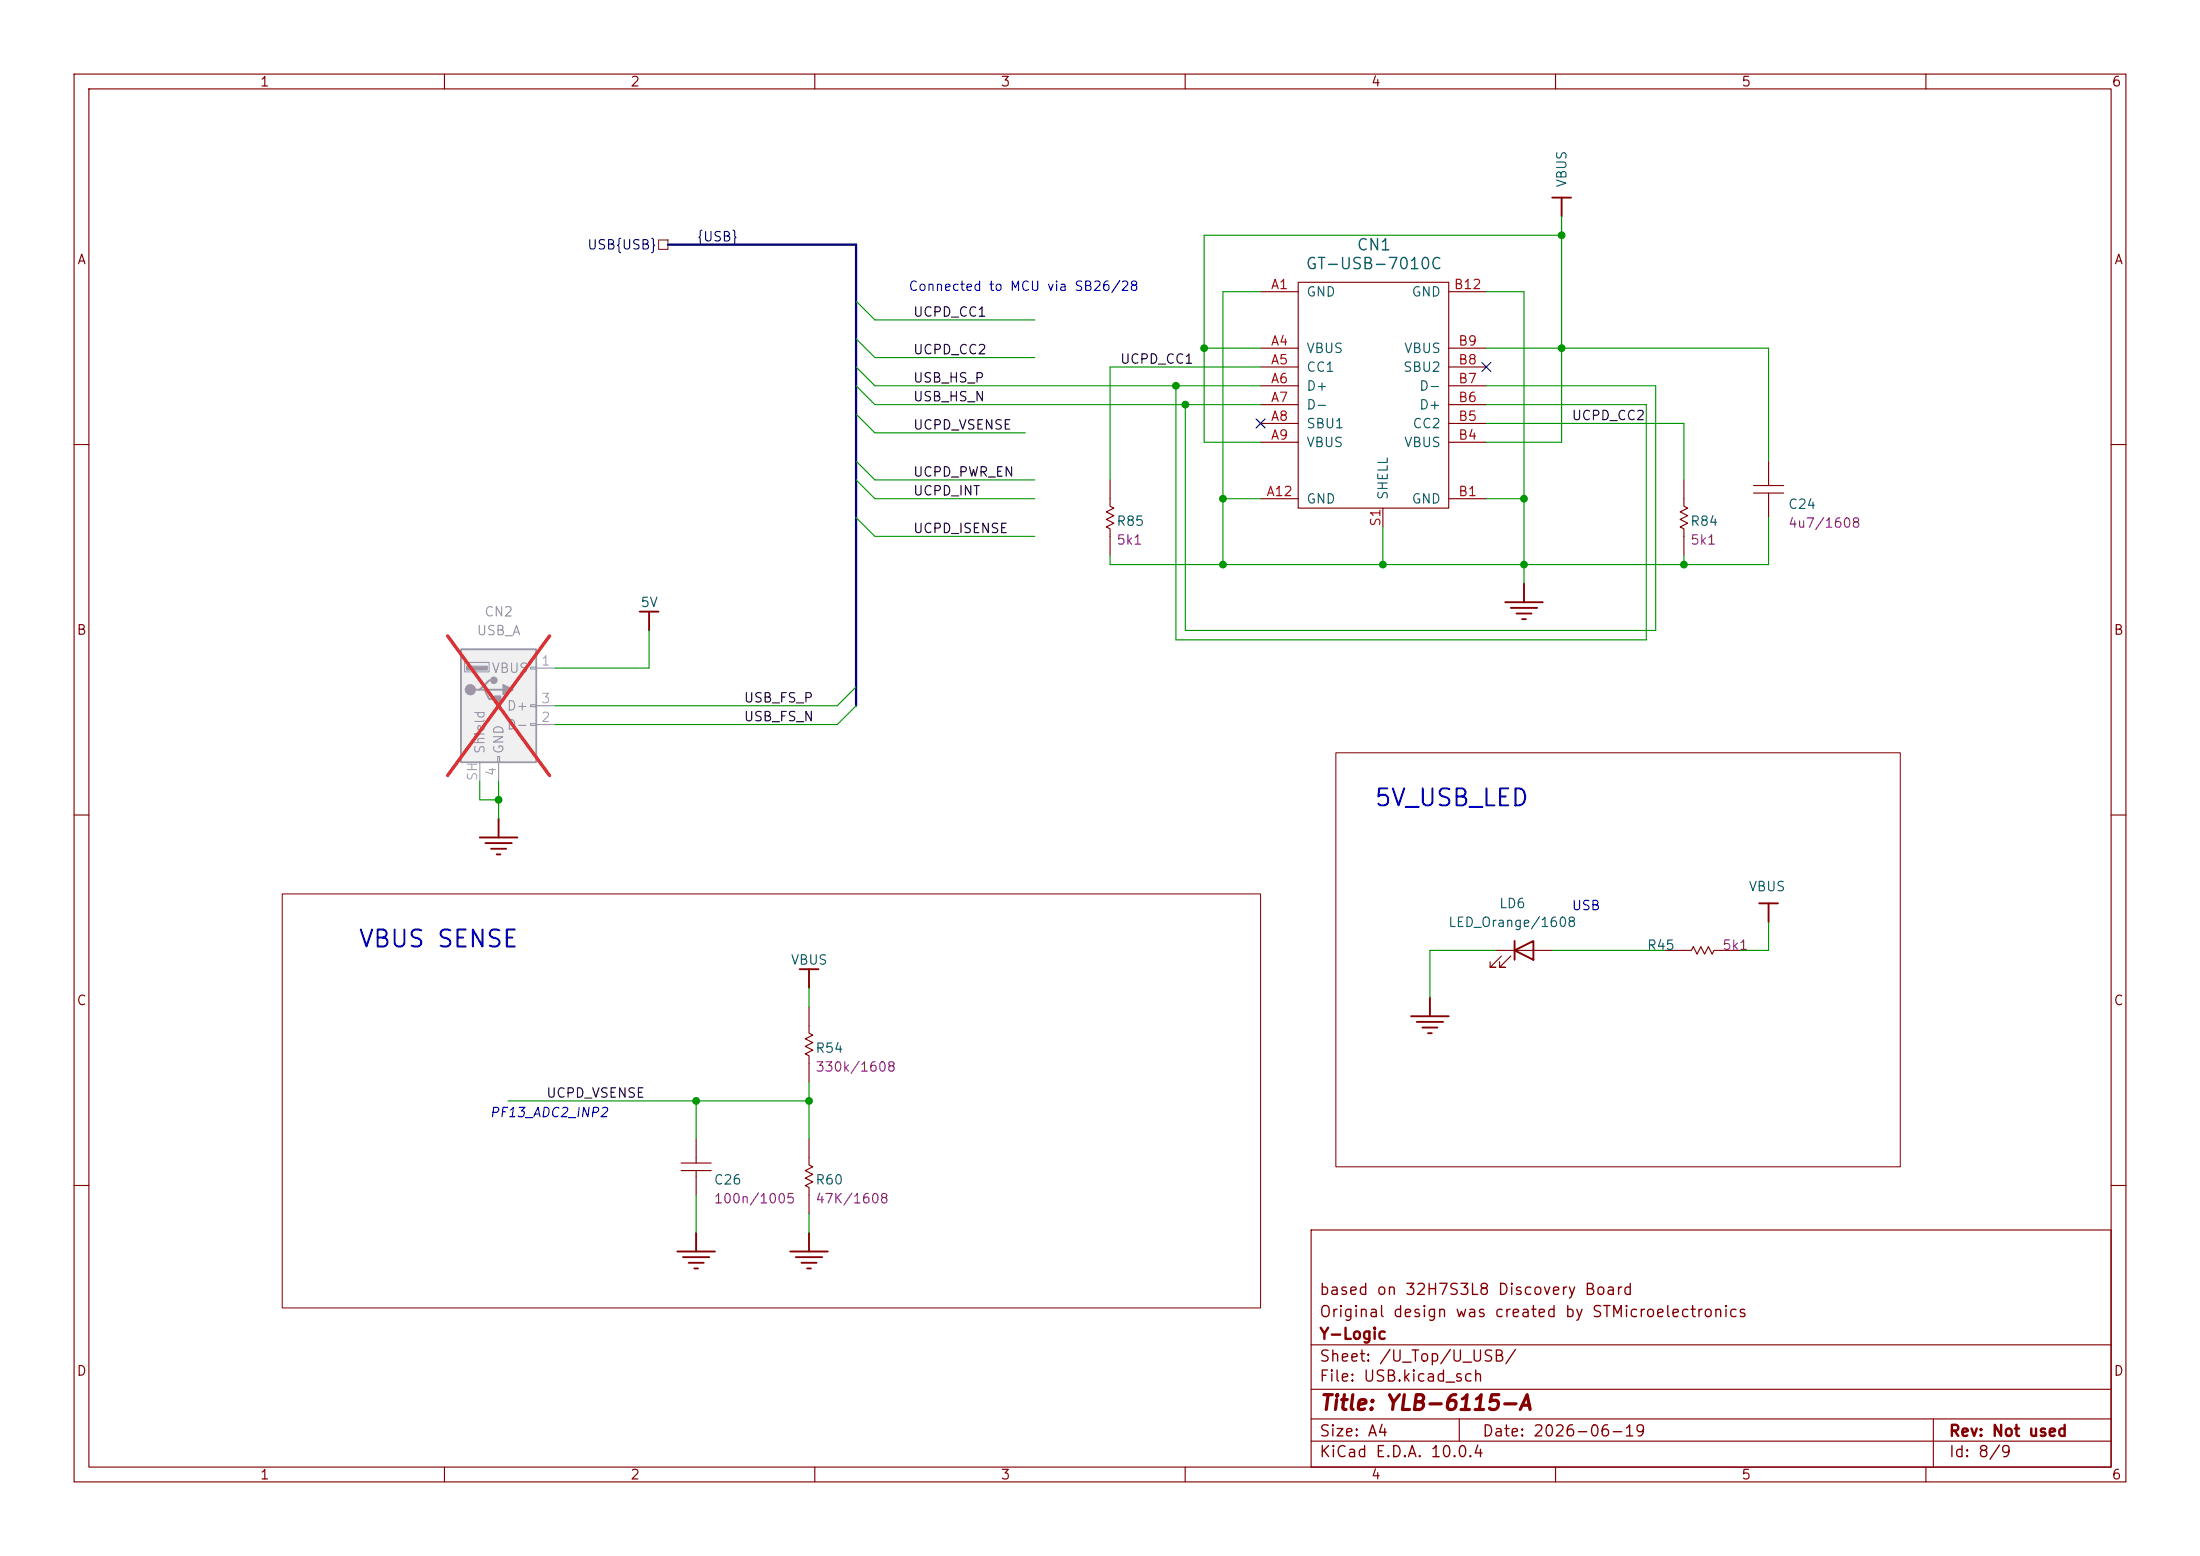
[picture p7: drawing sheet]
<svg xmlns="http://www.w3.org/2000/svg" width="297mm" height="210mm" viewBox="0 0 297 210" stroke-linecap="round" stroke-linejoin="round" font-family="sans-serif">
<g fill="none" stroke="#840000" stroke-width=".15">
<path d="M10 10h277v190h-277zM12 12h273v186h-273zM60 10v2M110 10v2M160 10v2M210 10v2M260 10v2M170.2 39.4h5.1M175.3 38.1h20.3v30.5h-20.3zM195.6 39.4h5.1M170.2 47h5.1M170.2 49.5h5.1"/>
<path d="M170.2 52.1h5.1M170.2 54.6h5.1M170.2 57.2h5.1M170.2 59.7h5.1M195.6 47h5.1M195.6 49.5h5.1M195.6 52.1h5.1M195.6 54.6h5.1M195.6 57.2h5.1M195.6 59.7h5.1M10 60h2M149.9 64.8v3.5l.5 .3-1 .5 1 .5-1 .5 1 .5-1 .5 .5 .3v3.5"/>
<path d="M170.2 67.3h5.1M186.7 68.6v2.5M195.6 67.3h5.1M285 60h2M10 110h2M285 110h2M109.2 135.9v3.5l.5 .3-1 .5 1 .5-1 .5 1 .5-1 .5 .5 .3v3.6M224.8 128.3h3.5l.3-.5 .5 1 .5-1 .5 1 .5-1 .5 1 .3-.5h3.5M109.2 153.7v3.5l.5 .3-1 .5 1 .5-1 .5 1 .5-1 .5 .5 .3v3.5M10 160h2M177 166h108v32h-108zM285 160h2"/>
<path d="M60 198v2M110 198v2M160 198v2M177 194.5h108M177 191.5h108M177 187.5h108M177 181.5h108M197 191.5v3M210 198v2M260 198v2M261 191.5v6.5"/>
</g>
<g fill="none" stroke="#840000" stroke-width=".25">
<path d="M86.4 82.6h2.5M87.6 82.6v2.5M64.8 113h5M65.5 113.8h3.6M66.3 114.6h2M67.1 115.3h.5M67.3 110.5v2.5M107.9 130.8h2.6M109.2 130.8v2.6M190.5 137.2h5.1M191.3 137.9h3.5M192 138.7h2.1"/>
<path d="M192.8 139.4h.5M193 134.6v2.6M237.5 121.9h2.5M238.8 121.9v2.6M91.4 168.9h5.1M92.2 169.7h3.6M93 170.4h2M93.7 171.2h.5M94 166.4v2.5M106.7 168.9h5.1M107.4 169.7h3.6M108.2 170.4h2"/>
<path d="M109 171.2h.5M109.2 166.4v2.5"/>
</g>
<path d="M62.2 87.6h10.2v15.3h-10.2z" fill="#f0f0f0"/>
<path d="M62.2 87.6h10.2v15.3h-10.2zM64.8 93.1h.6l.6 1.3h1.3M65.4 93.1h2.5M66.7 91.8h-.7l-1.2 1.3h-.7" fill="none" stroke="#a1a1a1" stroke-width=".25"/>
<g fill="#a1a1a1" stroke="#a1a1a1" stroke-width=".25">
<path d="M66.8 94h.8v.7h-.8z"/>
<path d="M67.9 92.5l1.3 .6-1.3 .6z"/>
<circle cx="63.5" cy="93.1" r=".63"/>
<circle cx="66.7" cy="91.8" r=".38"/>
</g>
<path d="M63 89.9h2.8v.5h-2.8z" fill="#a1a1a1" stroke="#a1a1a1" stroke-width=".15"/>
<path d="M62.7 89.4h3.3v1.3h-3.3zM71.6 90h.8v.3h-.8zM71.6 95.1h.8v.3h-.8zM71.6 97.7h.8v.2h-.8zM72.4 90.2h2.5M72.4 97.8h2.5M72.4 95.3h2.5M64.8 102.9v2.5M67.2 102.1h.2v.8h-.2zM67.3 102.9v2.5" fill="none" stroke="#a1a1a1" stroke-width=".15"/>
<path d="M60.4 85.8l13.8 18.9M74.2 85.8l-13.8 18.9" fill="none" stroke="#e12e31" stroke-width=".46"/>
<path d="M227.3 64.8v3.5l.5 .3-1 .5 1 .5-1 .5 1 .5-1 .5 .5 .3v3.5M236.7 66.5h4.1M236.7 65.5h4.1M238.8 62.2v3.3M238.8 66.5v3.4M201.9 128.3h7.6M202.7 129l-1.5 1.6h.7h-.7v-.8M204 129l-1.6 1.6h.8h-.8v-.8M91.9 158h4.1M91.9 157h4.1M94 153.7v3.3M94 158v3.3" fill="none" stroke="#840000" stroke-width=".15"/>
<path d="M209.5 26.7h2.6M210.8 26.7v2.5M205.7 78.7v2.6M203.2 81.3h5.1M204 82h3.5M204.7 82.8h2.1M205.5 83.6h.5M204.5 128.3l2.5-1.3v2.5zM204.5 127v2.5" fill="none" stroke="#840000" stroke-width=".25"/>
<path d="M88.9 32.4h1.3v1.3h-1.3z" fill="none" stroke="#725600" stroke-width=".15"/>
<path d="M90.2 33h25.4v62.3" fill="none" stroke="#000084" stroke-width=".3"/>
<g fill="none" stroke="#009600" stroke-width=".15">
<path d="M170.2 39.4h-5.1v36.8M200.7 39.4h5v39.3M210.8 29.2v30.5h-10.1M210.8 31.8h-48.2v27.9h7.6M115.6 52.1l2.5 2.5h52.1M115.6 40.6l2.5 2.6h21.6M115.6 49.5l2.5 2.6h52.1M115.6 45.7l2.5 2.6h21.6M115.6 55.9l2.5 2.5h20.3M158.7 52.1v34.3h63.5v-31.8h-21.5M162.6 47h7.6M170.2 49.5h-20.3v15.3"/>
<path d="M200.7 52.1h22.8v33h-63.5v-30.5M200.7 47h38.1v15.2M200.7 57.2h26.6v7.6M115.6 64.8l2.5 2.5h21.6M115.6 69.9l2.5 2.5h21.6M115.6 62.2l2.5 2.6h21.6M165.1 67.3h5.1M186.7 71.1v5.1M200.7 67.3h5M227.3 74.9v1.3M238.8 69.9v6.3h-88.9v-1.3M87.6 85.1v5.1h-12.7"/>
<path d="M115.6 92.7l-2.6 2.6h-38.1M115.6 95.3l-2.6 2.5h-38.1M64.8 105.4v2.6h2.5M67.3 105.4v5.1M109.2 133.4v2.5M201.9 128.3h-8.9v6.3M209.5 128.3h15.3M238.8 124.5v3.8h-3.9M68.6 148.6h40.6M94 148.6v5.1M109.2 146.1v7.6M94 161.3v5.1"/>
<path d="M109.2 163.8v2.6"/>
</g>
<path d="M169.6 56.5l1.2 1.3M170.8 56.5l-1.2 1.3M200.1 48.9l1.2 1.2M201.3 48.9l-1.2 1.2" fill="none" stroke="#000084" stroke-width=".15"/>
<path d="M180.3 101.6h76.2v55.9h-76.2zM38.1 120.7h132.1v55.8h-132.1z" fill="none" stroke="#800000" stroke-width=".14"/>
<g fill="#009600" stroke="#009600" stroke-width=".14">
<circle cx="186.7" cy="76.2" r=".46"/>
<circle cx="165.1" cy="76.2" r=".46"/>
<circle cx="205.7" cy="76.2" r=".46"/>
<circle cx="227.3" cy="76.2" r=".46"/>
<circle cx="210.8" cy="47" r=".46"/>
<circle cx="158.7" cy="52.1" r=".46"/>
<circle cx="205.7" cy="67.3" r=".46"/>
<circle cx="160" cy="54.6" r=".46"/>
<circle cx="165.1" cy="67.3" r=".46"/>
<circle cx="210.8" cy="31.8" r=".46"/>
<circle cx="162.6" cy="47" r=".46"/>
<circle cx="94" cy="148.6" r=".46"/>
<circle cx="67.3" cy="108" r=".46"/>
<circle cx="109.2" cy="148.6" r=".46"/>
</g>
<g font-size="2.3" fill="#0000c2">
<text x="185.4" y="109.4">5V_USB_LED</text>
<text x="48.3" y="128.4">VBUS SENSE</text>
</g>
<text font-size="2" fill="#840000" x="178" y="190.8">Title: YLB-6115-A</text>
<g font-size="1.5" fill="#006464">
<text x="183.1" y="34.2">CN1</text>
<text x="176.2" y="36.7">GT-USB-7010C</text>
</g>
<g font-size="1.5" fill="#840000">
<text x="178" y="178.2">Original design was created by STMicroelectronics</text>
<text x="178" y="175.2">based on 32H7S3L8 Discovery Board</text>
<text x="178" y="184.2">Sheet: /U_Top/U_USB/</text>
<text x="178" y="181.2">Y-Logic</text>
<text x="178" y="186.9">File: USB.kicad_sch</text>
<text x="178" y="197.1">KiCad E.D.A. 10.0.4</text>
<text x="178" y="194.3">Size: A4</text>
<text x="200" y="194.3">Date: 2026-06-19</text>
<text x="263" y="194.3">Rev: Not used</text>
<text x="263" y="197.1">Id: 8/9</text>
</g>
<g font-size="1.3" fill="#840000">
<text x="35" y="12">1</text>
<text x="85" y="12">2</text>
<text x="135" y="12">3</text>
<text x="185" y="12">4</text>
<text x="235" y="12">5</text>
<text x="285" y="12">6</text>
<text x="10.3" y="36">A</text>
<text x="285.3" y="36">A</text>
<text x="10.3" y="86">B</text>
<text x="285.3" y="86">B</text>
<text x="10.3" y="136">C</text>
<text x="285.3" y="136">C</text>
<text x="10.3" y="186">D</text>
<text x="285.3" y="186">D</text>
<text x="35" y="200">1</text>
<text x="85" y="200">2</text>
<text x="135" y="200">3</text>
<text x="185" y="200">4</text>
<text x="235" y="200">5</text>
<text x="285" y="200">6</text>
</g>
<g font-size="1.3" fill="#006464">
<text x="211.8" y="25.4" transform="rotate(-90 211.8 25.4)">VBUS</text>
<text x="176.3" y="40.3">GND</text>
<text x="190.5" y="40.3">GND</text>
<text x="176.3" y="48">VBUS</text>
<text x="189.5" y="48">VBUS</text>
<text x="176.3" y="50.5">CC1</text>
<text x="176.3" y="53">D+</text>
<text x="189.3" y="50.5">SBU2</text>
<text x="191.5" y="53">D-</text>
<text x="176.3" y="55.6">D-</text>
<text x="176.3" y="58.1">SBU1</text>
<text x="190.6" y="58.1">CC2</text>
<text x="191.5" y="55.6">D+</text>
<text x="176.3" y="60.7">VBUS</text>
<text x="189.5" y="60.7">VBUS</text>
<text x="150.6" y="71.3">R85</text>
<text x="176.3" y="68.3">GND</text>
<text x="187.7" y="67.6" transform="rotate(-90 187.7 67.6)">SHELL</text>
<text x="190.5" y="68.3">GND</text>
<text x="228.1" y="71.3">R84</text>
<text x="241.3" y="69">C24</text>
<text x="86.4" y="82.3">5V</text>
<text x="195.4" y="125.4">LED_Orange/1608</text>
<text x="202.3" y="122.9">LD6</text>
<text x="236" y="120.6">VBUS</text>
<text x="106.7" y="130.5">VBUS</text>
<text x="222.3" y="128.5">R45</text>
<text x="110" y="142.4">R54</text>
<text x="96.3" y="160.2">C26</text>
<text x="110" y="160.2">R60</text>
</g>
<g font-size="1.3" fill="#000084">
<text x="79.2" y="34">USB{USB}</text>
<text x="94" y="32.9">{USB}</text>
</g>
<g font-size="1.3" fill="#0000c2">
<text x="122.6" y="39.6">Connected to MCU via SB26/28</text>
<text x="212.1" y="123.2">USB</text>
<text x="66" y="151.1">PF13_ADC2_INP2</text>
</g>
<g font-size="1.3" fill="#a90000">
<text x="171.5" y="39.3">A1</text>
<text x="196.2" y="39.3">B12</text>
<text x="171.5" y="47">A4</text>
<text x="196.8" y="47">B9</text>
<text x="171.5" y="49.5">A5</text>
<text x="171.5" y="52">A6</text>
<text x="196.8" y="52">B7</text>
<text x="196.8" y="49.5">B8</text>
<text x="171.5" y="54.6">A7</text>
<text x="171.5" y="57.1">A8</text>
<text x="171.5" y="59.7">A9</text>
<text x="196.8" y="59.7">B4</text>
<text x="196.8" y="57.1">B5</text>
<text x="196.8" y="54.6">B6</text>
<text x="170.9" y="67.3">A12</text>
<text x="186.7" y="71.2" transform="rotate(-90 186.7 71.2)">S1</text>
<text x="196.8" y="67.3">B1</text>
</g>
<g font-size="1.3" fill="#0f0f0f">
<text x="123.2" y="43.1">UCPD_CC1</text>
<text x="123.2" y="48.1">UCPD_CC2</text>
<text x="123.2" y="51.9">USB_HS_P</text>
<text x="151.1" y="49.4">UCPD_CC1</text>
<text x="123.2" y="58.3">UCPD_VSENSE</text>
<text x="123.2" y="54.5">USB_HS_N</text>
<text x="212.1" y="57">UCPD_CC2</text>
<text x="123.2" y="64.6">UCPD_PWR_EN</text>
<text x="123.2" y="67.2">UCPD_INT</text>
<text x="123.2" y="72.3">UCPD_ISENSE</text>
<text x="100.3" y="95.1">USB_FS_P</text>
<text x="100.3" y="97.7">USB_FS_N</text>
<text x="73.7" y="148.5">UCPD_VSENSE</text>
</g>
<g font-size="1.3" fill="#840084">
<text x="241.3" y="71.5">4u7/1608</text>
<text x="150.6" y="73.8">5k1</text>
<text x="228.1" y="73.8">5k1</text>
<text x="232.4" y="128.5">5k1</text>
<text x="110" y="145">330k/1608</text>
<text x="96.3" y="162.7">100n/1005</text>
<text x="110" y="162.7">47K/1608</text>
</g>
<g font-size="1.3" fill="#989898">
<text x="65.3" y="83.5">CN2</text>
<text x="64.3" y="86.1">USB_A</text>
<text x="66.3" y="91.1">VBUS</text>
<text x="65.7" y="101.9" transform="rotate(-90 65.7 101.9)">Shield</text>
<text x="68.3" y="101.9" transform="rotate(-90 68.3 101.9)">GND</text>
<text x="68.3" y="98.8">D-</text>
<text x="68.3" y="96.2">D+</text>
</g>
<g font-size="1.3" fill="#aaa">
<text x="73" y="90.1">1</text>
<text x="73" y="95.2">3</text>
<text x="73" y="97.8">2</text>
<text x="64.7" y="105.5" transform="rotate(-90 64.7 105.5)">SH</text>
<text x="67.3" y="104.8" transform="rotate(-90 67.3 104.8)">4</text>
</g>
</svg>
